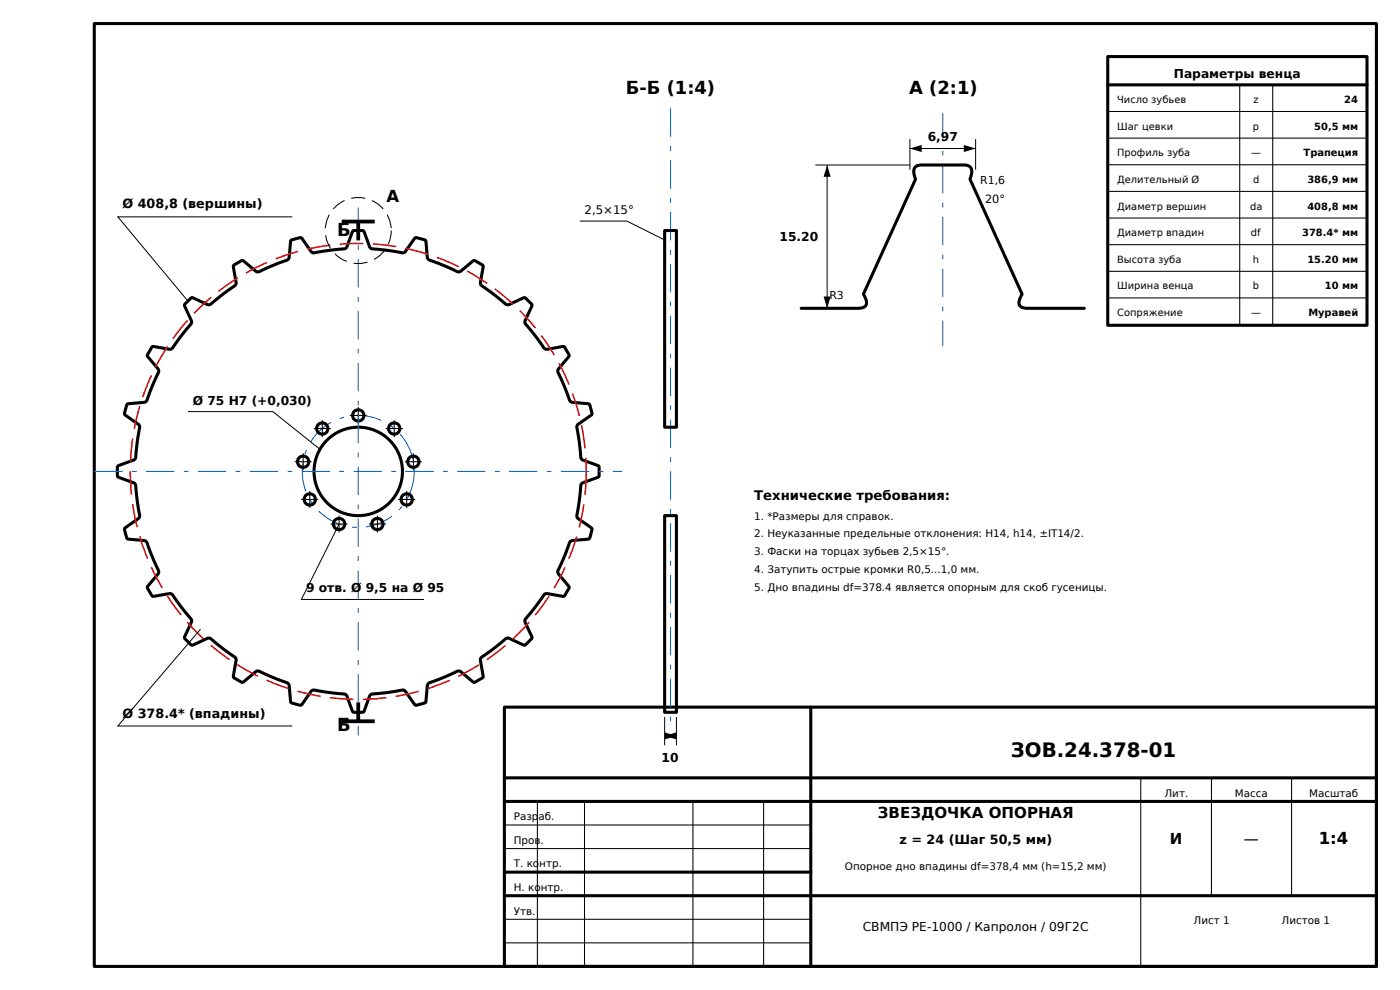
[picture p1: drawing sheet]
<svg xmlns="http://www.w3.org/2000/svg" width="297mm" height="210mm" viewBox="0 0 297 210" stroke-linecap="round" stroke-linejoin="round" font-family="sans-serif">
<g fill="none" stroke="#000" stroke-width=".65">
<path d="M20 5h272v200h-272zM235 12h55v57h-55zM235 18h55M141 48.9h2.5v41.7h-2.5zM39.3 64.5l1.5-1.4 3.4 1.6a4.6 4.6 0 0 0 2.1-1.5l3.7-2.9 .1-.4-.6-3.3 .1-.4 1.9-.9 2.8 2.2 .5 .2 6.1-2.5 .4-.5 .3-3.5 .3-.3 1.8-.5 .3 .1 2 2.9 .4 .2 5.7-.7a1.33 1.33 0 0 0 1.5-.5l1.2-3.2 .3-.3h1.8l.3 .1 1.2 3.3 .4 .4 6.5 .9 .7-.2 2-2.9 .3-.1 1.8 .5 .3 .3 .3 3.5 .3 .4 6.3 2.6 .5-.2 2.6-2.2h.4l1.6 .9 .1 .3-.6 3.4 .1 .5 5.3 4.1 .6 .1 3.2-1.4 .4 .1 1.4 1.5-1.5 3.3 .1 .7 4.1 5.2 .5 .1 3.5-.6 1.1 1.7-.1 .5-2.1 2.5-.2 .5 2.6 6.3 .4 .3 3.5 .3 .3 .3 .5 1.8-.1 .3-2.9 2-.2 .4 .7 5.7a1.33 1.33 0 0 0 .5 1.5l3.4 1.2 .1 .3v1.8l-.3 .4-3.2 1.1-.4 .6-.8 6.6 .2 .4 2.9 2 .1 .3-.5 1.8-.3 .3-3.3 .2a1.1 1.1 0 0 0-.9 1.2l-2.3 5.5 .2 .5 2.2 2.6v.4l-1.1 1.7-3.5-.6-.5 .1-4.1 5.2-.1 .7 1.5 3.3-1.4 1.5-.4 .1-3.2-1.4-.6 .1-5.3 4.1-.1 .5 .6 3.4-.1 .3-1.6 .9h-.4l-2.6-2.2-.5-.2-6.3 2.6-.3 .4-.3 3.5-.3 .3-1.8 .5-.3-.1-2-2.9-.4-.2-5.7 .7a1.33 1.33 0 0 0-1.5 .5l-1.1 3.2-.4 .3h-1.8l-.3-.1-1.2-3.3-.4-.4-6.5-.9-.7 .2-2 2.9-.3 .1-1.8-.5-.2-.2-.4-3.6-.4-.5-6.1-2.5-.5 .2-2.8 2.2-1.9-.9-.1-.4 .6-3.3-.2-.6-5.4-4.1h-.5l-3.1 1.4-.4-.1-1.4-1.5 1.5-3.2v-.5l-4-5.3-.7-.3-3.3 .6-.4-.2-.9-1.8 2.2-2.8 .2-.4-2.3-5.5a1.1 1.1 0 0 0-.9-1.2l-3.4-.3-.2-.2-.5-1.8 .1-.3 2.9-2 .2-.4-.7-5.7a1.33 1.33 0 0 0-.5-1.5l-3.2-1.1-.3-.4v-1.8l.1-.3 3.3-1.2 .4-.4 .9-6.5-.2-.7-2.9-2-.1-.3 .5-1.8 .3-.3 3.5-.3 .4-.3 2.6-6.3-.2-.5-2.1-2.5-.1-.5 1.1-1.7 3.5 .6 .5-.1 4.1-5.3 .1-.6-1.4-3.2zM170 65.4h12a1.41 1.41 0 0 0 1.8-1.5l-.6-1.5 11-24.4a2.24 2.24 0 0 1 .2-2.8l1.1-.2h9a1.48 1.48 0 0 1 1.5 .6 1.48 1.48 0 0 1 0 1.6l-.2 .8 11 24.4a2.36 2.36 0 0 0-.5 2.4l1 .5 .7 .1h12M141 109.4h2.5v41.7h-2.5zM107 150h185v55h-185zM172 150v55M107 165h185M107 170h185M107 185h65"/>
<path d="M107 190h185"/>
<circle cx="64.3" cy="97.9" r="1.2"/>
<circle cx="68.4" cy="90.9" r="1.2"/>
<circle cx="76" cy="88.1" r="1.2"/>
<circle cx="83.6" cy="90.9" r="1.2"/>
<circle cx="87.7" cy="97.9" r="1.2"/>
<circle cx="65.7" cy="105.9" r="1.2"/>
<circle cx="71.9" cy="111.2" r="1.2"/>
<circle cx="76" cy="100" r="9.4"/>
<circle cx="80.1" cy="111.2" r="1.2"/>
<circle cx="86.3" cy="105.9" r="1.2"/>
</g>
<g fill="none" stroke="#000" stroke-width=".22">
<path d="M263 18v51M270 18v51M235 23.6h55M235 29.3h55M235 34.9h55M235 40.6h55M235 46.2h55M235 51.9h55M235 57.5h55M235 63.2h55M62.5 97.9h3.6M64.3 96.1v3.6"/>
<path d="M66.6 90.9h3.6M68.4 89.1v3.6M74.2 88.1h3.6M76 86.3v3.6M81.8 90.9h3.6M83.6 89.1v3.6M85.9 97.9h3.6M87.7 96.1v3.6M63.9 105.9h3.6M65.7 104.1v3.6M70.1 111.2h3.6M71.9 109.4v3.6"/>
<path d="M78.3 111.2h3.6M80.1 109.4v3.6M84.5 105.9h3.6M86.3 104.1v3.6M107 175h65M107 180h65M114 170v35M124 170v35M147 170v35M162 170v35M242 165v40M257 165v25"/>
<path d="M274 165v25M107 195h65M107 200h65"/>
</g>
<circle cx="76" cy="100" r="48.4" fill="none" stroke="#d00000" stroke-width=".32" stroke-dasharray="5 2" stroke-linecap="butt"/>
<g fill="none" stroke="#06c" stroke-width=".22" stroke-dasharray="6 2 1 2" stroke-linecap="butt">
<path d="M142.2 23v132M200 24v49.4M76 44v112M20 100h112"/>
<circle cx="76" cy="100" r="11.9"/>
</g>
<circle cx="76" cy="48.9" r="7" fill="none" stroke="#000" stroke-width=".22" stroke-dasharray="3 1.5" stroke-linecap="butt"/>
<path d="M72.5 47h7M76 47v4M72.5 153h7M76 149v4" fill="none" stroke="#000" stroke-width=".8" stroke-linecap="butt"/>
<g fill="none" stroke="#000" stroke-width=".21">
<path d="M173 35h20M175.5 35v30.4M193 31.5h14M193 29.5v6.5M207 29.5v6.5M62 46h-37l14.9 17.9M123 46.9h10l8 4M173 65.4h9M39.9 87.3h18l10 8M71.9 111.2l-8 16h26M42.5 133.5l-17.5 20.5h37M141 156.1h2.5"/>
<path d="M141 152.1v6M143.5 152.1v6"/>
</g>
<path d="M175.5 35l.7 2.5h-1.5zM193 31.5l2.5-.8v1.6zM204.5 30.7l2.5 .8-2.5 .8zM174.7 62.9h1.5l-.7 2.5zM141 156.1l2.5-.7v1.4zM141 155.4l2.5 .7-2.5 .7z" fill="#000"/>
<text font-size="4.2" x="214.4" y="160.5">ЗОВ.24.378-01</text>
<g font-size="3.8">
<text x="132.8" y="20">Б-Б (1:4)</text>
<text x="192.9" y="20">A (2:1)</text>
<text x="71.5" y="50">Б</text>
<text x="71.5" y="155">Б</text>
</g>
<g font-size="3.5">
<text x="82" y="42.9">A</text>
<text x="279.7" y="179">1:4</text>
</g>
<g font-size="3.2">
<text x="186.2" y="173.5">ЗВЕЗДОЧКА ОПОРНАЯ</text>
<text x="248.2" y="179">И</text>
<text x="263.9" y="179">—</text>
</g>
<text font-size="2.8" x="160" y="106">Технические требования:</text>
<g font-size="2.7">
<text x="26" y="44.2">Ø 408,8 (вершины)</text>
<text x="26" y="152.2">Ø 378.4* (впадины)</text>
<text x="190.9" y="179">z = 24 (Шаг 50,5 мм)</text>
</g>
<g font-size="2.6">
<text x="249" y="16.5">Параметры венца</text>
<text x="196.8" y="30">6,97</text>
<text x="165.4" y="51.2">15.20</text>
<text x="40.9" y="85.8">Ø 75 H7 (+0,030)</text>
<text x="64.9" y="125.7">9 отв. Ø 9,5 на Ø 95</text>
<text x="140.4" y="161.6">10</text>
<text x="183" y="197.5">СВМПЭ РЕ-1000 / Капролон / 09Г2С</text>
</g>
<text font-size="2.5" x="124" y="45.4">2,5×15°</text>
<text font-size="2.4" x="209" y="43">20°</text>
<g font-size="2.3">
<text x="208" y="39">R1,6</text>
<text x="176" y="63.4">R3</text>
</g>
<g font-size="2.2">
<text x="160" y="110.2">1. *Размеры для справок.</text>
<text x="160" y="114">2. Неуказанные предельные отклонения: H14, h14, ±IT14/2.</text>
<text x="160" y="117.8">3. Фаски на торцах зубьев 2,5×15°.</text>
<text x="160" y="121.6">4. Затупить острые кромки R0,5...1,0 мм.</text>
<text x="160" y="125.4">5. Дно впадины df=378.4 является опорным для скоб гусеницы.</text>
<text x="109" y="174">Разраб.</text>
<text x="247" y="169">Лит.</text>
<text x="262" y="169">Масса</text>
<text x="277.7" y="169">Масштаб</text>
<text x="109" y="179">Пров.</text>
<text x="109" y="184">Т. контр.</text>
<text x="179.3" y="184.5">Опорное дно впадины df=378,4 мм (h=15,2 мм)</text>
<text x="109" y="189">Н. контр.</text>
<text x="109" y="194">Утв.</text>
<text x="253.2" y="196">Лист 1</text>
<text x="271.9" y="196">Листов 1</text>
</g>
<g font-size="2.1">
<text x="237" y="21.9">Число зубьев</text>
<text x="265.9" y="21.9">z</text>
<text x="285.2" y="21.9">24</text>
<text x="237" y="27.5">Шаг цевки</text>
<text x="265.8" y="27.5">p</text>
<text x="278.8" y="27.5">50,5 мм</text>
<text x="237" y="33.2">Профиль зуба</text>
<text x="265.4" y="33.2">—</text>
<text x="276.6" y="33.2">Трапеция</text>
<text x="237" y="38.8">Делительный Ø</text>
<text x="265.9" y="38.8">d</text>
<text x="277.4" y="38.8">386,9 мм</text>
<text x="237" y="44.4">Диаметр вершин</text>
<text x="265.2" y="44.4">da</text>
<text x="277.4" y="44.4">408,8 мм</text>
<text x="237" y="50.1">Диаметр впадин</text>
<text x="265.4" y="50.1">df</text>
<text x="276.3" y="50.1">378.4* мм</text>
<text x="237" y="55.7">Высота зуба</text>
<text x="265.8" y="55.7">h</text>
<text x="277.4" y="55.7">15.20 мм</text>
<text x="237" y="61.4">Ширина венца</text>
<text x="265.8" y="61.4">b</text>
<text x="281.1" y="61.4">10 мм</text>
<text x="237" y="67">Сопряжение</text>
<text x="265.4" y="67">—</text>
<text x="277.6" y="67">Муравей</text>
</g>
</svg>
